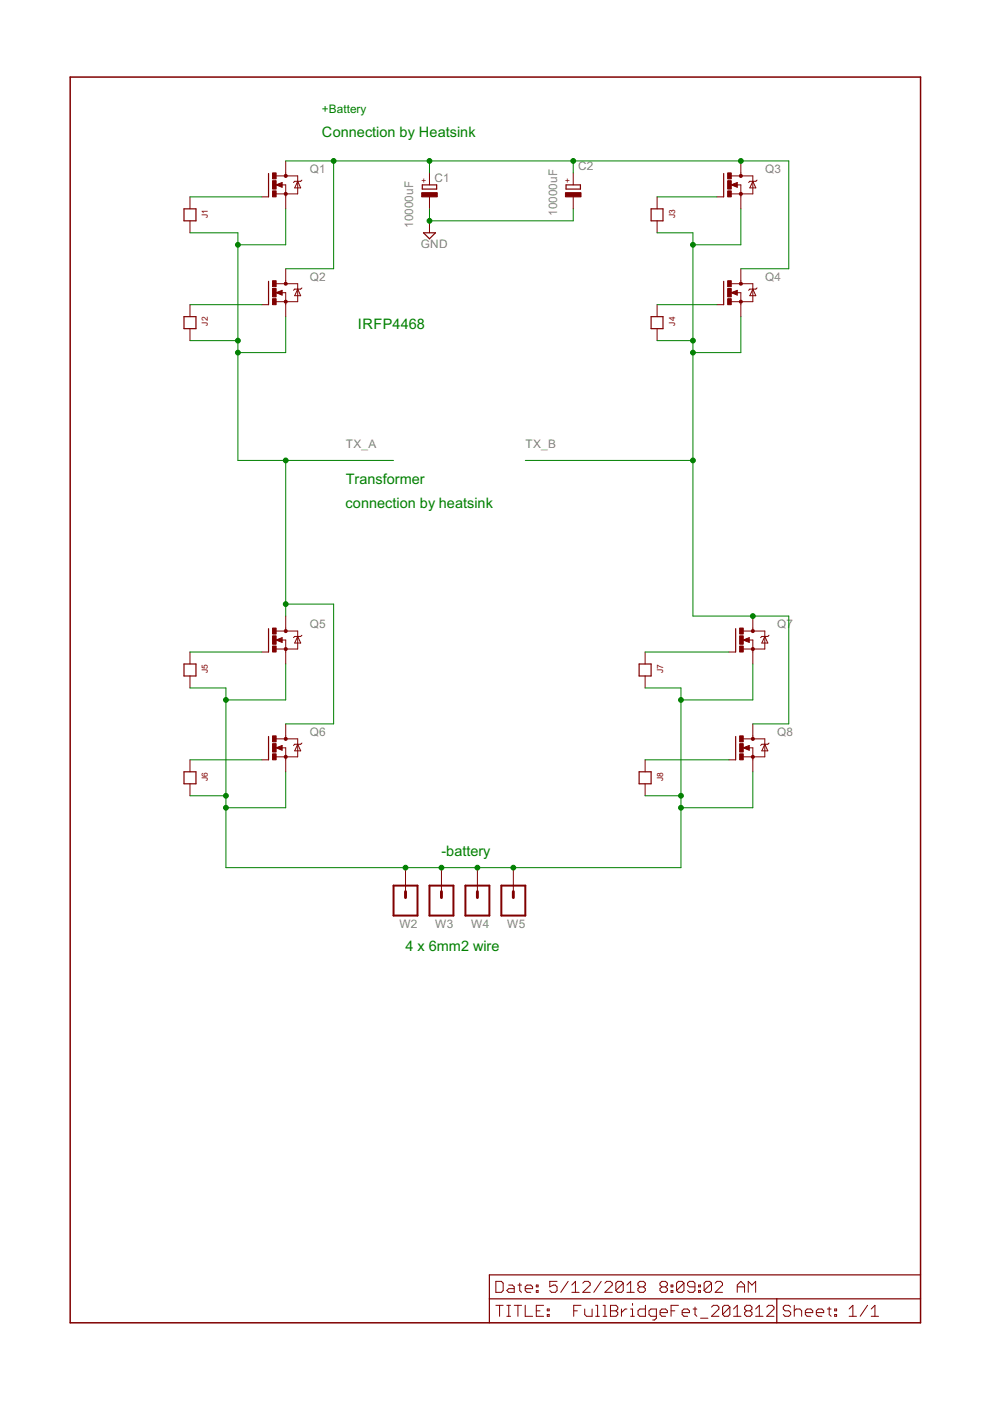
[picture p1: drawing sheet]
<svg xmlns="http://www.w3.org/2000/svg" width="210mm" height="297mm" viewBox="0 0 210 297" stroke-linecap="round" stroke-linejoin="round" font-family="sans-serif">
<g fill="none" stroke="#800000" stroke-width=".25">
<path d="M56.9 36.8v4.9M89.5 39.2h3.1v.9h-3.1zM120 39.2h3.1v.9h-3.1zM153.4 36.8v4.9M39 44.3h2.6v2.5h-2.6zM56.9 59.6v5M89.8 49.4h2.5l-1.2 1.2zM138 44.3h2.6v2.5h-2.6zM153.4 59.6v5M39 67.1h2.6v2.6h-2.6zM138 67.1h2.6v2.6h-2.6zM56.9 133.3v4.9"/>
<path d="M156 133.3v4.9M39 140.8h2.6v2.5h-2.6zM56.9 156.1v5M135.5 140.8h2.5v2.5h-2.5zM156 156.1v5M39 163.6h2.6v2.6h-2.6zM135.5 163.6h2.5v2.6h-2.5zM103.8 275.4h91.4M164.7 275.4v5.1M195.2 270.3h-91.4v10.2"/>
</g>
<g fill="none" stroke="#800000" stroke-width=".21">
<path d="M58.5 39.2l1.3-.5v1zM58.6 37.3h4.5v3.8h-4.6M59.7 39.2h.9v5.1M60.6 34.1v3.2M63.1 38.4l.7 1.4h-1.3zM64 38.2l-.2 .2h-1.3l-.3 .3M91.1 36.7v2.5M121.5 36.7v2.5M155 39.2l1.3-.5v1zM155.1 37.3h4.5v3.8h-4.6M156.2 39.2h.9v5.1M157.1 34.1v3.2"/>
<path d="M159.6 38.4l.7 1.4h-1.3zM160.5 38.2l-.2 .2h-1.3l-.3 .3M40.3 41.7v2.6M40.3 46.8v2.6M55.5 41.7h1.4M60.6 57v3.2M91.1 41.7v2.6M91.1 46.8v2.6M121.5 41.7v2.6M139.3 41.7v2.6M139.3 46.8v2.6M152 41.7h1.4"/>
<path d="M157.1 57v3.2M40.3 64.6v2.5M40.3 69.7v2.5M55.5 64.6h1.4M58.5 62.1l1.3-.5v1zM58.6 60.2h4.5v3.8h-4.6M59.7 62.1h.9v5M63.1 61.3l.7 1.4h-1.3zM64 61l-.2 .3h-1.3l-.3 .3M139.3 64.6v2.5M139.3 69.7v2.5M152 64.6h1.4"/>
<path d="M155 62.1l1.3-.5v1zM155.1 60.2h4.5v3.8h-4.6M156.2 62.1h.9v5M159.6 61.3l.7 1.4h-1.3zM160.5 61l-.2 .3h-1.3l-.3 .3M40.3 138.2v2.6M55.5 138.2h1.4M58.5 135.7l1.3-.5v1zM58.6 133.8h4.5v3.8h-4.6M59.7 135.7h.9v5.1M60.6 130.6v3.2M63.1 134.9l.7 1.4h-1.3z"/>
<path d="M64 134.7l-.2 .2h-1.3l-.3 .3M136.8 138.2v2.6M154.5 138.2h1.5M157.6 135.7l1.3-.5v1zM157.6 133.8h4.6v3.8h-4.6M158.7 135.7h.9v5.1M159.6 130.6v3.2M162.2 134.9l.6 1.4h-1.3zM163 134.7l-.2 .2h-1.3l-.2 .3M40.3 143.3v2.6M58.5 158.6l1.3-.5v1zM58.6 156.7h4.5v3.8h-4.6"/>
<path d="M59.7 158.6h.9v5M60.6 153.5v3.2M63.1 157.8l.7 1.4h-1.3zM64 157.5l-.2 .3h-1.3l-.3 .3M136.8 143.3v2.6M157.6 158.6l1.3-.5v1zM157.6 156.7h4.6v3.8h-4.6M158.7 158.6h.9v5M159.6 153.5v3.2M162.2 157.8l.6 1.4h-1.3zM163 157.5l-.2 .3h-1.3l-.2 .3M40.3 161.1v2.5"/>
<path d="M40.3 166.2v2.5M55.5 161.1h1.4M136.8 161.1v2.5M136.8 166.2v2.5M154.5 161.1h1.5M86 184v5M93.6 184v5M101.2 184v5M108.8 184v5M105.1 271.7h1.2l.4 .4v1.5l-.4 .4h-1.2zM105.1 276.8h1.6M105.9 276.8v2.3"/>
<path d="M107.5 276.8h.7M107.5 279.1h.7M107.9 272.5h.7l.4 .3v1.2h-1.1l-.4-.4 .4-.4h1.1M107.9 276.8v2.3M109 276.8h1.6M109.8 272.5h.8M109.8 276.8v2.3M110.2 272.1v1.5l.4 .4M111.4 273.2h1.5v-.4l-.4-.3h-.7l-.4 .3v.8l.4 .4h.7M111.4 276.8v2.3h1.5M113.7 273.6h.4v.4h-.4zM113.7 272.5h.4v.3h-.4z"/>
<path d="M113.7 277.9h.8M115.3 276.8h-1.6v2.3h1.6M116 277.5h.4v.4h-.4zM116 278.7h.4v.4h-.4zM118.1 271.7h-1.5v1.1l.7-.3h.4l.4 .3v.8l-.4 .4h-.8l-.3-.4M120.5 271.7l-1.6 2.3M121.2 274h1.6M121.2 272.5l.8-.8v2.3M121.6 277.9h.8M123.2 276.8h-1.6v2.3M123.6 272.1l.4-.4h.7l.4 .4v.4l-1.5 1.5h1.5M124 277.5v1.2l.4 .4h1.1v-1.6"/>
<path d="M126.3 276.8h.4v2.3M126.3 279.1h.8M127.5 271.7l-1.6 2.3M127.9 276.8h.4v2.3M127.9 279.1h.8M128.2 272.1l.4-.4h.8l.4 .4v.4l-1.6 1.5h1.6M129.4 276.8h1.2l.4 .3v.4l-.4 .4 .4 .4v.4l-.4 .4h-1.2zM129.4 277.9h1.2M131.8 277.5v1.6M132.1 272.1v1.5l-.3 .4h-.8l-.4-.4M132.1 272.1l-.3-.4h-.8l-.4 .4v1.5M132.1 272.1l-1.5 1.5"/>
<path d="M132.9 274h1.6M132.9 272.5l.8-.8v2.3M132.9 277.5h-.4l-.7 .8M133.7 279.1h.8M133.7 277.5h.4v1.6M134.1 276.4v.4M135.7 272.8l-.4 .4v.4l.4 .4h.7l.4-.4v-.4l-.4-.4M135.7 272.8l-.4-.3v-.4l.4-.4h.7l.4 .4v.4l-.4 .3M135.7 272.8h.7M136.8 276.8v2.3h-1.1l-.4-.4v-.8l.4-.4h1.1M139.2 279.1h-1.2l-.4-.4v-.8l.4-.4h1.2v2l-.4 .4h-.4M140 278.3h1.5v-.4l-.4-.4h-.8l-.3 .4v.8l.3 .4h.8"/>
<path d="M140.3 272.8l-.4 .4v.4l.4 .4h.8l.4-.4v-.4l-.4-.4M140.3 272.8l-.4-.3v-.4l.4-.4h.8l.4 .4v.4l-.4 .3M140.3 272.8h.8M142.3 273.6h.4v.4h-.4zM142.3 272.5h.4v.3h-.4zM142.3 277.9h.8M143.8 276.8h-1.5v2.3M144.6 278.3h1.6v-.4l-.4-.4h-.8l-.4 .4v.8l.4 .4h.8M145 272.1v1.5l-.4 .4h-.8l-.4-.4M145 272.1l-.4-.4h-.8l-.4 .4v1.5M145 272.1l-1.6 1.5M147 277.5h.7"/>
<path d="M147.3 272.8h-1.1l-.4-.3v-.4l.4-.4h.8l.3 .4v1.5l-.3 .4h-.8l-.4-.4M147.4 277.1v1.6l.3 .4M148.1 273.6h.4v.4h-.4zM148.1 272.5h.4v.3h-.4zM148.5 279.5h1.6M150.9 272.1v1.5l-.4 .4h-.8l-.4-.4M150.9 272.1l-.4-.4h-.8l-.4 .4v1.5M150.9 277.1l.4-.3h.7l.4 .3v.4l-1.5 1.6h1.5M150.9 272.1l-1.6 1.5M151.6 272.1l.4-.4h.8l.4 .4v.4l-1.6 1.5h1.6M154.7 277.1l-.3-.3h-.8l-.4 .3v1.6M154.7 277.1v1.6l-.3 .4h-.8l-.4-.4"/>
<path d="M154.7 277.1l-1.5 1.6M155.5 277.5l.8-.7v2.3M155.5 279.1h1.6M156.3 272.8h1.6M156.3 274v-1.5l.8-.8 .8 .8v1.5M158.3 277.9l-.4 .4v.4l.4 .4h.7l.4-.4v-.4l-.4-.4M158.3 277.9l-.4-.4v-.4l.4-.3h.7l.4 .3v.4l-.4 .4M158.3 277.9h.7M158.6 274v-2.3l.8 .8 .8-.8v2.3M160.2 279.1h1.6M160.2 277.5l.8-.7v2.3M162.6 277.1l.3-.3h.8l.4 .3v.4l-1.5 1.6h1.5"/>
<path d="M167.6 277.1l-.4-.3h-.7l-.4 .3v.4l.4 .4h.7l.4 .4v.4l-.4 .4h-.7l-.4-.4M168.4 276.8v2.3M168.4 277.9l.4-.4h.8l.4 .4v1.2M170.8 278.3h1.5v-.4l-.4-.4h-.8l-.3 .4v.8l.3 .4h.8M173.1 278.3h1.5v-.4l-.3-.4h-.8l-.4 .4v.8l.4 .4h.8M175.4 277.5h.8M175.8 277.1v1.6l.4 .4M177 277.5h.4v.4h-.4zM177 278.7h.4v.4h-.4zM180 279.1h1.6M180 277.5l.8-.7v2.3M183.9 276.8l-1.5 2.3"/>
<path d="M184.7 279.1h1.6M184.7 277.5l.8-.7v2.3"/>
</g>
<path d="M14.9 16.3h180.3v264.2h-180.3zM59.7 38.9l-.9 .3 .9 .3v-.3h-.3M156.2 38.9l-.9 .3 .9 .3v-.3h-.3M59.7 61.8l-.9 .3 .9 .2v-.2h-.3M156.2 61.8l-.9 .3 .9 .2v-.2h-.3M59.7 135.4l-.9 .3 .9 .3v-.3h-.3M158.7 135.4l-.9 .3 .9 .3v-.3h-.2M59.7 158.3l-.9 .3 .9 .2v-.2h-.3M158.7 158.3l-.9 .3 .9 .2v-.2h-.2" fill="none" stroke="#800000" stroke-width=".32"/>
<g fill="#800000" stroke="#800000" stroke-width=".21">
<circle cx="60.6" cy="41.1" r=".33"/>
<circle cx="60.6" cy="37.3" r=".33"/>
<circle cx="60.6" cy="64" r=".33"/>
<circle cx="60.6" cy="60.1" r=".33"/>
<circle cx="157.1" cy="41.1" r=".33"/>
<circle cx="157.1" cy="37.3" r=".33"/>
<circle cx="157.1" cy="64" r=".33"/>
<circle cx="157.1" cy="60.1" r=".33"/>
<circle cx="60.6" cy="137.6" r=".32"/>
<circle cx="60.6" cy="133.8" r=".32"/>
<circle cx="60.6" cy="160.5" r=".33"/>
<circle cx="60.6" cy="156.6" r=".33"/>
<circle cx="159.6" cy="137.6" r=".32"/>
<circle cx="159.6" cy="133.8" r=".32"/>
<circle cx="159.6" cy="160.5" r=".33"/>
<circle cx="159.6" cy="156.6" r=".33"/>
</g>
<g fill="#800000" stroke="#800000" stroke-width=".21">
<path d="M57.8 40.5h.7v1.2h-.7z"/>
<path d="M57.8 36.7h.7v1.2h-.7z"/>
<path d="M57.8 38.3h.7v1.8h-.7z"/>
<path d="M57.8 63.3h.7v1.3h-.7z"/>
<path d="M57.8 59.5h.7v1.3h-.7z"/>
<path d="M57.8 61.2h.7v1.7h-.7z"/>
<path d="M154.3 40.5h.7v1.2h-.7z"/>
<path d="M154.3 36.7h.7v1.2h-.7z"/>
<path d="M154.3 38.3h.7v1.8h-.7z"/>
<path d="M154.3 63.3h.7v1.3h-.7z"/>
<path d="M154.3 59.5h.7v1.3h-.7z"/>
<path d="M154.3 61.2h.7v1.7h-.7z"/>
<path d="M57.8 137h.7v1.2h-.7z"/>
<path d="M57.8 133.2h.7v1.2h-.7z"/>
<path d="M57.8 134.8h.7v1.8h-.7z"/>
<path d="M57.8 159.8h.7v1.3h-.7z"/>
<path d="M57.8 156h.7v1.3h-.7z"/>
<path d="M57.8 157.7h.7v1.7h-.7z"/>
<path d="M156.8 137h.8v1.2h-.8z"/>
<path d="M156.8 133.2h.8v1.2h-.8z"/>
<path d="M156.8 134.8h.8v1.8h-.8z"/>
<path d="M156.8 159.8h.8v1.3h-.8z"/>
<path d="M156.8 156h.8v1.3h-.8z"/>
<path d="M156.8 157.7h.8v1.7h-.8z"/>
<path d="M89.4 40.9h3.3v.8h-3.3z"/>
<path d="M119.9 40.9h3.3v.8h-3.3z"/>
</g>
<path d="M83.4 187.8h5.1v6.3h-5.1zM91.1 187.8h5v6.3h-5zM98.7 187.8h5.1v6.3h-5.1zM106.3 187.8h5.1v6.3h-5.1z" fill="none" stroke="#800000" stroke-width=".42"/>
<path d="M86 189v1.3M93.6 189v1.3M101.2 189v1.3M108.8 189v1.3" fill="none" stroke="#800000" stroke-width=".61"/>
<g fill="none" stroke="#008000" stroke-width=".21">
<path d="M60.6 34.1h106.6v22.9h-10.1M70.7 34.1v22.9h-10.1M91.1 34.1v2.6M121.5 34.1v2.6M40.3 49.4h10.1v48.2h33M40.3 41.7h15.2M60.6 44.3v7.6h-10.2M91.1 44.3v2.5h30.4v-2.5M139.3 49.4h7.6v81.2h20.3v22.9h-7.6M139.3 41.7h12.7M157.1 44.3v7.6h-10.2M40.3 72.2h10.1"/>
<path d="M40.3 64.6h15.2M60.6 67.1v7.7h-10.2M139.3 72.2h7.6M139.3 64.6h12.7M157.1 67.1v7.7h-10.2M60.6 97.6v33M111.4 97.6h35.5M40.3 138.2h15.2M60.6 128.1h10.1v25.4h-10.1M136.8 138.2h17.7M40.3 145.9h7.6v38.1h96.5v-38.1h-7.6M60.6 140.8v7.6h-12.7"/>
<path d="M159.6 140.8v7.6h-15.2M40.3 168.7h7.6M40.3 161.1h15.2M60.6 163.6v7.7h-12.7M136.8 168.7h7.6M136.8 161.1h17.7M159.6 163.6v7.7h-15.2"/>
</g>
<g fill="#008000" stroke="#008000" stroke-width=".21">
<circle cx="91.1" cy="46.8" r=".51"/>
<circle cx="86" cy="184" r=".51"/>
<circle cx="93.6" cy="184" r=".51"/>
<circle cx="101.2" cy="184" r=".51"/>
<circle cx="47.9" cy="171.3" r=".51"/>
<circle cx="47.9" cy="148.4" r=".51"/>
<circle cx="47.9" cy="168.7" r=".51"/>
<circle cx="144.4" cy="168.7" r=".51"/>
<circle cx="144.4" cy="148.4" r=".51"/>
<circle cx="144.4" cy="171.3" r=".51"/>
<circle cx="108.8" cy="184" r=".51"/>
<circle cx="70.7" cy="34.1" r=".51"/>
<circle cx="91.1" cy="34.1" r=".51"/>
<circle cx="121.5" cy="34.1" r=".51"/>
<circle cx="157.1" cy="34.1" r=".51"/>
<circle cx="60.6" cy="128.1" r=".51"/>
<circle cx="60.6" cy="97.6" r=".51"/>
<circle cx="50.4" cy="74.8" r=".51"/>
<circle cx="50.4" cy="72.2" r=".51"/>
<circle cx="50.4" cy="51.9" r=".51"/>
<circle cx="146.9" cy="51.9" r=".51"/>
<circle cx="146.9" cy="72.2" r=".51"/>
<circle cx="146.9" cy="74.8" r=".51"/>
<circle cx="159.6" cy="130.6" r=".51"/>
<circle cx="146.9" cy="97.6" r=".51"/>
</g>
<g font-size="3.4" fill="#008000">
<text x="68.3" y="29">Connection by Heatsink</text>
<text x="75.9" y="69.7">IRFP4468</text>
<text x="73.3" y="107.8">connection by heatsink</text>
<text x="73.3" y="102.7">Transformer</text>
<text x="93.6" y="181.4">-battery</text>
<text x="86" y="201.7">4 x 6mm2 wire</text>
</g>
<text font-size="2.8" fill="#008000" x="68.2" y="24">+Battery</text>
<g font-size="2.8" fill="#808080">
<text x="65.7" y="36.7">Q1</text>
<text x="92.1" y="38.6">C1</text>
<text x="122.6" y="36">C2</text>
<text x="162.2" y="36.7">Q3</text>
<text x="118.1" y="45.8" transform="rotate(-90 118.1 45.8)">10000uF</text>
<text x="87.6" y="48.3" transform="rotate(-90 87.6 48.3)">10000uF</text>
<text x="89.2" y="52.5">GND</text>
<text x="65.7" y="59.5">Q2</text>
<text x="162.2" y="59.5">Q4</text>
<text x="73.3" y="95.1">TX_A</text>
<text x="111.4" y="95.1">TX_B</text>
<text x="65.7" y="133.2">Q5</text>
<text x="164.7" y="133.2">Q7</text>
<text x="65.7" y="156">Q6</text>
<text x="164.7" y="156">Q8</text>
<text x="84.7" y="196.7">W2</text>
<text x="92.3" y="196.7">W3</text>
<text x="99.9" y="196.7">W4</text>
<text x="107.5" y="196.7">W5</text>
</g>
<g font-size="2" fill="#800000">
<text x="90.5" y="38.8" transform="rotate(-90 90.5 38.8)">+</text>
<text x="120.9" y="38.8" transform="rotate(-90 120.9 38.8)">+</text>
<text x="44.1" y="46.2" transform="rotate(-90 44.1 46.2)">J1</text>
<text x="143.1" y="46.2" transform="rotate(-90 143.1 46.2)">J3</text>
<text x="44.1" y="69.1" transform="rotate(-90 44.1 69.1)">J2</text>
<text x="143.1" y="69.1" transform="rotate(-90 143.1 69.1)">J4</text>
<text x="44.1" y="142.7" transform="rotate(-90 44.1 142.7)">J5</text>
<text x="140.6" y="142.7" transform="rotate(-90 140.6 142.7)">J7</text>
<text x="44.1" y="165.6" transform="rotate(-90 44.1 165.6)">J6</text>
<text x="140.6" y="165.6" transform="rotate(-90 140.6 165.6)">J8</text>
</g>
</svg>
